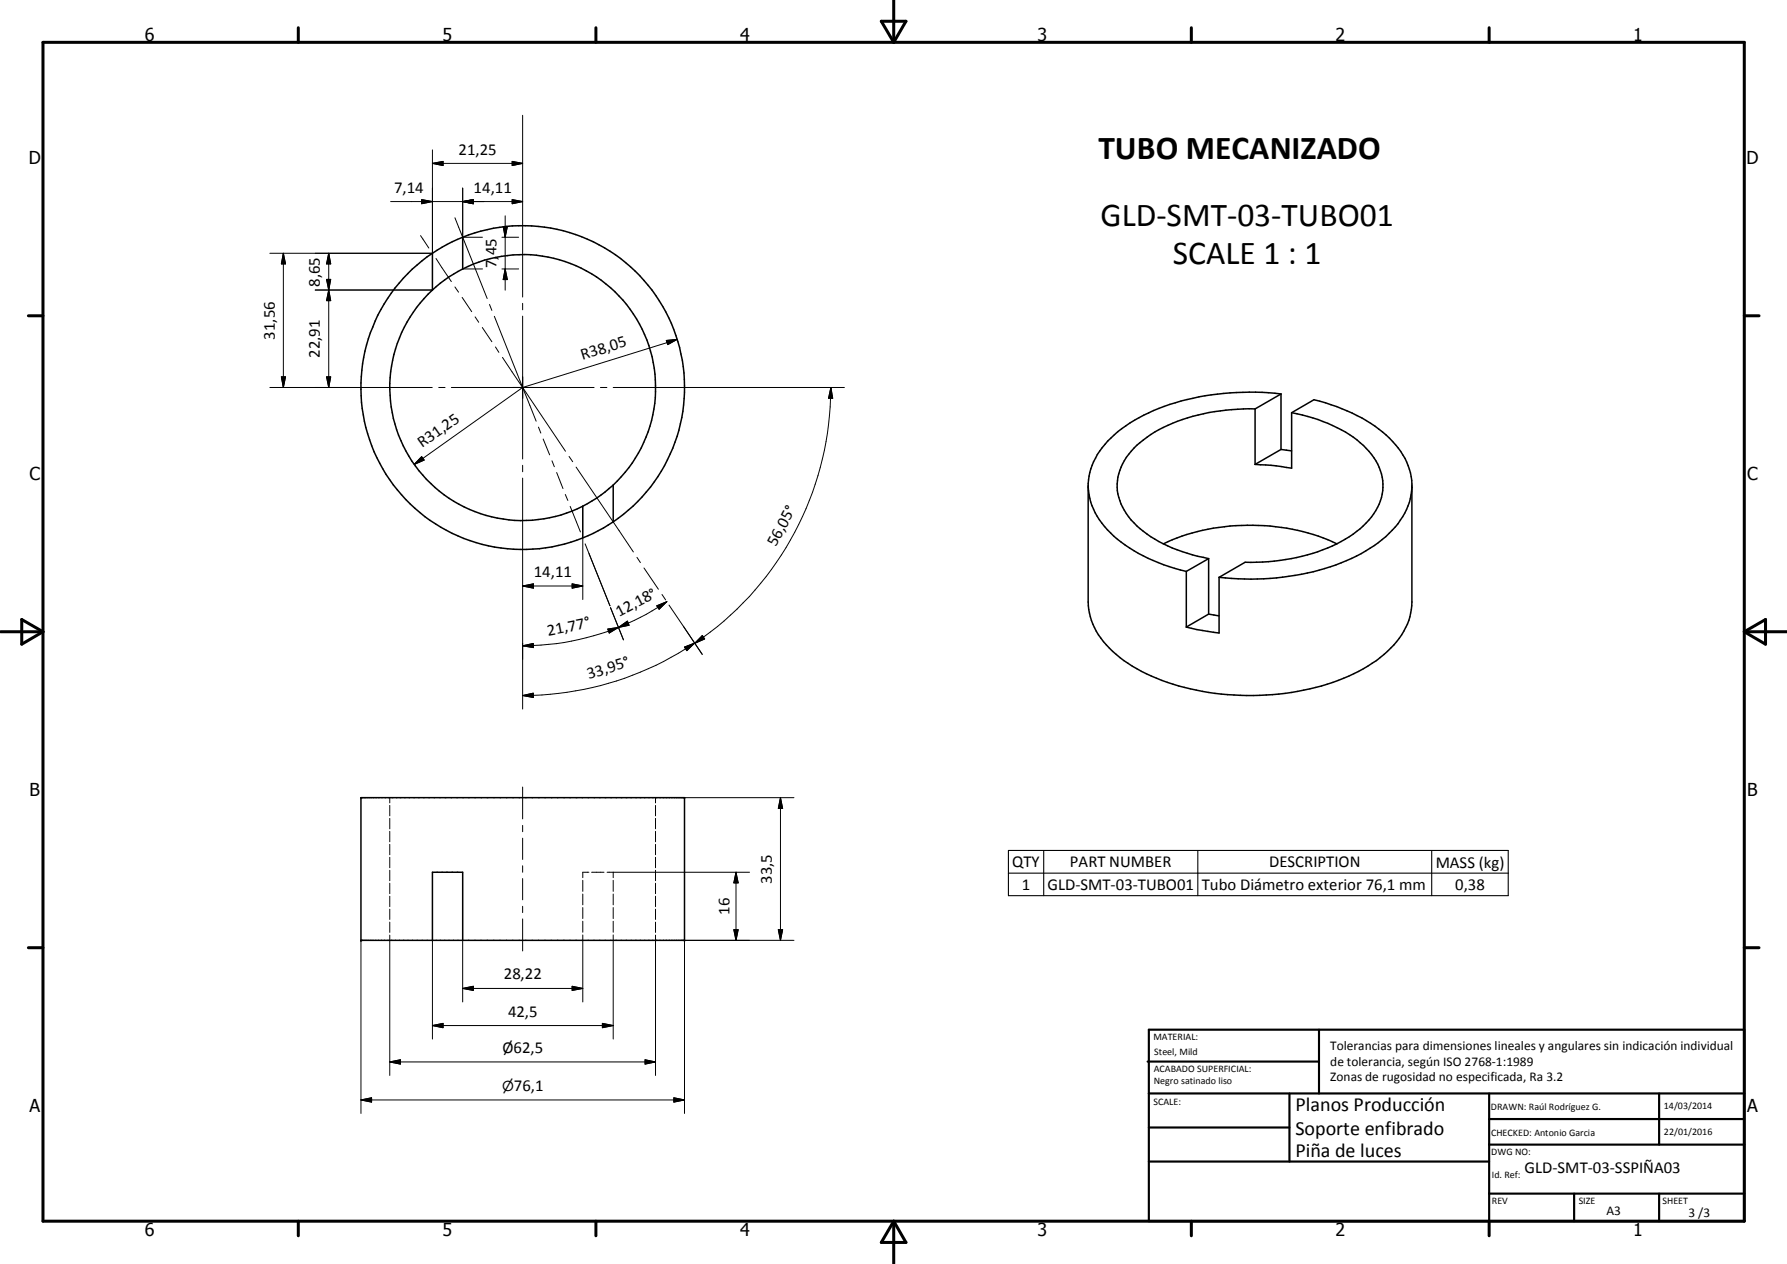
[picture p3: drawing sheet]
<svg xmlns="http://www.w3.org/2000/svg" width="420mm" height="297mm" viewBox="0 0 420 297" stroke-linecap="round" stroke-linejoin="round" font-family="sans-serif">
<g fill="none" stroke="#000" stroke-width=".35">
<path d="M101.7 59.5v8.7M101.7 59.5a38 38 0 0 0-12.4 49.4 38 38 0 0 0 47.7 17.5M108.8 55.8v7.4M108.8 55.8l-3.7 1.6-3.4 2.1M108.8 55.8a38.1 38.1 0 0 1 47.7 17.5 38.1 38.1 0 0 1-12.3 49.3M101.7 68.2a31.2 31.2 0 0 0-4.4 40.7 31.2 31.2 0 0 0 39.7 10.1M108.8 63.2l-3.2 1.9-3.9 3.1M108.8 63.2a31.3 31.3 0 0 1 39.7 10 31.3 31.3 0 0 1-4.3 40.8M295.1 96.1v13M295.1 96.1a45 45 0 0 0-24.5 6 16.3 16.3 0 0 0-7.8 10 12.5 12.5 0 0 0 4.5 11.5 34.3 34.3 0 0 0 16.9 7.7M301.2 92.6l-6.1 3.5M301.2 92.6v13"/>
<path d="M301.2 92.6a57.3 57.3 0 0 0-33.4 5.6 22.4 22.4 0 0 0-11 11.1l-.6 1.7-.3 2.7v27.8a15.8 15.8 0 0 0 5.7 11.6 42.3 42.3 0 0 0 21.1 9.4 61.1 61.1 0 0 0 34.4-3.6 27.1 27.1 0 0 0 13-10.6 13.4 13.4 0 0 0 1.9-6.8v-27.8a16 16 0 0 0-6.1-11.5 40.5 40.5 0 0 0-17-8.3l-5.2 3.1M303.7 97v13l-4.9-.7-3.7-.2M303.7 97a34.8 34.8 0 0 1 16.9 7.7 12.4 12.4 0 0 1 4.2 12.2 17.4 17.4 0 0 1-8.5 9.8l-2 1.1M137 119v7.4M144.2 114v8.6M144.2 114l-4 3.1-3.2 1.9M255.9 114.5a17.4 17.4 0 0 0 7.7 12.9 39.9 39.9 0 0 0 15.3 6.9M301.2 105.6l-6.1 3.5M301.2 105.6l2.5 .4M332 114.6a16.7 16.7 0 0 1-7 12.2 45.9 45.9 0 0 1-23.4 8.8l-4.5 .4a69.8 69.8 0 0 1-10.5-.3M144.2 122.6l-2.3 1.5-4.9 2.3M273.5 127.8a50.1 50.1 0 0 1 34.1-2.5l3.5 1.1 3.2 1.4"/>
<path d="M278.9 134.3v13.1M284.2 131.3l-5.3 3M284.2 131.3v13M286.6 135.7v13.1l-5.2-.8-2.5-.6M314.3 127.8a46.6 46.6 0 0 1-21.5 4.3l-6.2 3.6M284.2 144.3l-5.3 3.1M284.2 144.3l2.4 .4M84.9 187.5h76v33.5h-76zM101.7 221v-16h7.1v16"/>
</g>
<g fill="none" stroke="#000" stroke-width=".24">
<path d="M101.7 38.4l2.5-.5v1zM101.7 35.2v24.2M101.7 38.4h21.2M120.4 37.9l2.5 .5-2.5 .5zM122.9 27.1v42.7M63.4 59.5h38.1M66.6 59.5l.5 2.5h-.9zM66.6 59.5v31.6M77.3 59.5l.5 2.5h-1zM77.3 59.5v31.6M91.9 47.4h31M98.9 55.4l1.9 2.9"/>
<path d="M99.1 46.9l2.6 .5-2.6 .5zM107 51.2l7.5 18.9M108.8 47.4l2.5-.5v1zM108.8 44.2v11.3M108.9 55.8h4.5M118 55.8h4M118.3 53.3h1l-.5 2.5zM118.8 50.7v17.5M120.4 46.9l2.5 .5-2.5 .5zM74.1 68.2h27.6M76.8 65.7h1l-.5 2.5zM77.3 68.2l.5 2.5h-1z"/>
<path d="M102.5 60.7l3.6 5.5M107 67.4l.8 1.3M108.7 69.9l2.2 3.3M108.8 63.2h2.9M111.7 74.5l.9 1.2M111.9 63.2h1.5M113.4 77l2.2 3.3M115.1 71.5l.5 1.4M116.2 74.3l6.7 16.8M118 63.2h4M118.8 63.2l.5 2.5h-1zM122.9 71.3v1.5"/>
<path d="M122.9 74.3v33.6M159.2 79.8l-36.3 11.3M63.4 91.1h38.2M66.2 88.6h.9l-.5 2.5zM76.8 88.6h1l-.5 2.5zM103.2 91.1h1.4M106.1 91.1h33.6M116.5 81.5l.8 1.3M118.1 84l4.8 7.1M122.9 91.1h.1M122.9 91.1l10.1 14.9M122.9 91.1l3.2 7.9"/>
<path d="M122.9 91.1l-25.5 18M141.2 91.1h1.5M144.2 91.1h54.3M156.7 80l2.5-.2-2.2 1.2zM195.4 91.1l.4 2.5h-1zM195.4 91.1a72.6 72.6 0 0 1-32 60.1M99.1 107.3l.6 .8-2.3 1zM122.9 109.3v1.6M122.9 112.4v54.2M126.6 100.4l.6 1.4M127.7 103.2l1.5 3.7M129.8 108.3l.5 1.4"/>
<path d="M130.9 111l1.5 3.8M132.9 116.2l.6 1.4M133.8 107.3l.9 1.2M134.1 119l2.4 6M135.5 109.8l13.4 19.9M122.9 137.7l2.5-.5v1zM122.9 137.7h14.1M134.5 137.2l2.5 .5-2.5 .5zM137 126.7v14.2M137.6 127.8l5.8 14.6M149.8 131l.8 1.2M151.4 133.5l3.4 5"/>
<path d="M155.6 139.7l.9 1.3M122.9 151.8l2.5-.6v1zM142.9 147.8l2.5-.4-2.2 1.4zM143.5 142.8l3.1 7.6M145.4 147.4l2.1-1.4 .4 .9zM145.4 147.4a62.2 62.2 0 0 1-22.5 4.4M154.4 142.4l2.4-1-1.8 1.8zM156.8 141.4a62.1 62.1 0 0 1-11.4 6M157.3 142.2l7.8 11.6M160.9 152.1l2.4-1-1.8 1.8zM163.3 151.1a72.1 72.1 0 0 1-40.4 12.3M165.1 149.4l.6 .8-2.3 1z"/>
<path d="M122.9 163.4l2.5-.5v1zM91.6 187.5v1.2M91.6 189.3v2.4M91.6 192.3v2.5M91.6 195.4v2.4M91.6 198.4v2.5M122.9 185v7.4M122.9 194v1.5M122.9 197v5M154.1 187.5v1.2M154.1 189.3v2.4M154.1 192.3v2.5"/>
<path d="M154.1 195.4v2.4M154.1 198.4v2.5M160.9 187.5h25.8M183.5 187.5l.5 2.5h-1zM183.5 187.5v33.5M91.6 201.5v2.4M91.6 204.5v2.5M91.6 207.6v2.4M91.6 210.6v2.5M91.6 213.7v2.4M91.6 216.7v2.4M91.6 219.8v32.9"/>
<path d="M122.9 203.5v1.5M122.9 206.5v5M122.9 213v1.5M122.9 215.9v7.6M137 206.9v2.6M137 210.1v2.5M137 213.3v2.6M137 216.5v2.6M137 219.7v15.8M138.5 205h-1.5v1.2M139.1 205h2.9M142.7 205h33.5"/>
<path d="M144.2 205v1.2M144.2 206.9v2.6M144.2 210.1v2.5M144.2 213.3v2.6M144.2 216.5v2.6M144.2 219.7v24.5M154.1 201.5v2.4M154.1 204.5v2.5M154.1 207.6v2.4M154.1 210.6v2.5M154.1 213.7v2.4M154.1 216.7v2.4"/>
<path d="M154.1 219.8v32.9M172.5 218.5h1.1l-.6 2.5zM173 205l.6 2.5h-1.1zM173 205v16M183 218.5h1l-.5 2.5zM84.9 221v40.7M101.7 221v23.2M108.8 232.3l2.5-.5v.9zM108.8 221v14.5M108.8 232.3h28.2M134.5 231.8l2.5 .5-2.5 .4zM186.7 221h-25.8v40.7"/>
<path d="M84.9 258.5l2.5-.5v1zM84.9 258.5h76M91.6 249.6l2.5-.6v1.1zM91.6 249.6h62.5M101.7 241l2.5-.5v1zM101.7 241h42.5M141.6 240.5l2.6 .5-2.6 .5zM151.7 249l2.4 .6-2.4 .5zM158.4 258l2.5 .5-2.5 .5z"/>
</g>
<g fill="#000">
<circle cx="84.9" cy="187.5" r=".18"/>
<circle cx="160.9" cy="187.5" r=".18"/>
<circle cx="84.9" cy="221" r=".18"/>
<circle cx="160.9" cy="221" r=".18"/>
</g>
<g fill="none" stroke="#000" stroke-width=".71">
<path d="M10.1 9.9h400v277.1h-400zM70.1 6.5v3.4M140.1 6.5v3.4M207.2 5h5.8l-2.9 4.9zM210.1 0v9.9M280.1 6.5v3.4M350.1 6.5v3.4M6.7 74.2h3.4M410.1 74.2h3.5M.1 148.5h10M5.1 145.6l5 2.9-5 2.9zM410.1 148.5h10"/>
<path d="M410.1 148.5l5-2.9v5.8zM6.7 222.7h3.4M410.1 222.7h3.5M70.1 287v3.4M140.1 287v3.4M210.1 287v10M210.1 287l2.9 5h-5.8zM280.1 287v3.4M350.1 287v3.4"/>
</g>
<g fill="none" stroke="#000" stroke-width=".51">
<path d="M269.8 249.5h40.3M270.1 242h140v45h-140zM270.1 257h140M303.2 257v16M310.1 242v15M350.1 257v30M390.1 257v12M270.1 265h33.1M270.1 273h80M350.1 269h60M350.1 263h60M350.1 280.5h60"/>
<path d="M370.1 280.5v6.5M390.1 280.5v6.5"/>
</g>
<path d="M237.1 199.9h117.5v10.6h-117.5zM245.4 199.9v10.6M281.6 199.9v10.6M336.6 199.9v10.6M237.1 205.2h117.5" fill="none" stroke="#000" stroke-width=".25"/>
<g fill="#000">
<path d="M101.7 38.4l2.5-.5v1zM120.4 37.9l2.5 .5-2.5 .5zM99.1 46.9l2.6 .5-2.6 .5zM108.8 47.4l2.5-.5v1zM118.3 53.3h1l-.5 2.5zM120.4 46.9l2.5 .5-2.5 .5zM66.6 59.5l.5 2.5h-.9zM76.8 65.7h1l-.5 2.5zM77.3 59.5l.5 2.5h-1zM77.3 68.2l.5 2.5h-1zM118.8 63.2l.5 2.5h-1zM66.2 88.6h.9l-.5 2.5z"/>
<path d="M76.8 88.6h1l-.5 2.5zM156.7 80l2.5-.2-2.2 1.2zM195.4 91.1l.4 2.5h-1zM99.1 107.3l.6 .8-2.3 1zM122.9 137.7l2.5-.5v1zM134.5 137.2l2.5 .5-2.5 .5zM122.9 151.8l2.5-.6v1zM142.9 147.8l2.5-.4-2.2 1.4zM145.4 147.4l2.1-1.4 .4 .9zM154.4 142.4l2.4-1-1.8 1.8zM160.9 152.1l2.4-1-1.8 1.8zM165.1 149.4l.6 .8-2.3 1z"/>
<path d="M122.9 163.4l2.5-.5v1zM183.5 187.5l.5 2.5h-1zM172.5 218.5h1.1l-.6 2.5zM173 205l.6 2.5h-1.1zM183 218.5h1l-.5 2.5zM108.8 232.3l2.5-.5v.9zM134.5 231.8l2.5 .5-2.5 .4zM84.9 258.5l2.5-.5v1zM91.6 249.6l2.5-.6v1.1zM101.7 241l2.5-.5v1zM141.6 240.5l2.6 .5-2.6 .5zM151.7 249l2.4 .6-2.4 .5z"/>
<path d="M158.4 258l2.5 .5-2.5 .5z"/>
</g>
<g font-size="7.9">
<text x="258.3" y="37.3">TUBO MECANIZADO</text>
<text x="258.8" y="53">GLD-SMT-03-TUBO01</text>
<text x="275.8" y="62">SCALE 1 : 1</text>
</g>
<g font-size="4.7">
<text x="304.6" y="261.2">Planos Producción</text>
<text x="304.6" y="266.6">Soporte enfibrado</text>
<text x="304.6" y="272">Piña de luces</text>
</g>
<g font-size="4.2">
<text x="34" y="9.6">6</text>
<text x="104" y="9.6">5</text>
<text x="174" y="9.6">4</text>
<text x="244" y="9.6">3</text>
<text x="314" y="9.6">2</text>
<text x="384" y="9.6">1</text>
<text x="6.8" y="38.7">D</text>
<text x="410.6" y="38.7">D</text>
<text x="7" y="112.9">C</text>
<text x="410.8" y="112.9">C</text>
<text x="7" y="187.1">B</text>
<text x="410.8" y="187.1">B</text>
<text x="7" y="261.4">A</text>
<text x="410.8" y="261.4">A</text>
<text x="34" y="290.4">6</text>
<text x="104" y="290.4">5</text>
<text x="174" y="290.4">4</text>
<text x="244" y="290.4">3</text>
<text x="314" y="290.4">2</text>
<text x="384" y="290.4">1</text>
</g>
<g font-size="3.9">
<text x="107.8" y="36.4">21,25</text>
<text x="92.7" y="45.3">7,14</text>
<text x="111.4" y="45.3">14,11</text>
<text x="116.7" y="63" transform="rotate(-90 116.7 63)">7,45</text>
<text x="75.2" y="67.4" transform="rotate(-90 75.2 67.4)">8,65</text>
<text x="64.6" y="79.8" transform="rotate(-90 64.6 79.8)">31,56</text>
<text x="75.2" y="84.1" transform="rotate(-90 75.2 84.1)">22,91</text>
<text x="137" y="84.5" transform="rotate(-17 137 84.5)">R38,05</text>
<text x="99.3" y="105.4" transform="rotate(-35 99.3 105.4)">R31,25</text>
<text x="182.4" y="128.6" transform="rotate(-62 182.4 128.6)">56,05°</text>
<text x="125.5" y="135.7">14,11</text>
<text x="128.9" y="149.4" transform="rotate(-11 128.9 149.4)">21,77°</text>
<text x="145.6" y="145.1" transform="rotate(-28 145.6 145.1)">12,18°</text>
<text x="138.5" y="159.6" transform="rotate(-17 138.5 159.6)">33,95°</text>
<text x="238" y="203.8">QTY</text>
<text x="251.6" y="203.8">PART NUMBER</text>
<text x="298.4" y="203.8">DESCRIPTION</text>
<text x="337.6" y="203.9">MASS (kg)</text>
<text x="181.5" y="207.7" transform="rotate(-90 181.5 207.7)">33,5</text>
<text x="240.2" y="209.1">1</text>
<text x="246.3" y="209.1">GLD-SMT-03-TUBO01</text>
<text x="282.6" y="209.2">Tubo Diámetro exterior 76,1 mm</text>
<text x="342.1" y="209.1">0,38</text>
<text x="171.5" y="215" transform="rotate(-90 171.5 215)">16</text>
<text x="118.4" y="230.2">28,22</text>
<text x="119.5" y="238.9">42,5</text>
<text x="118.1" y="247.5">Ø62,5</text>
<text x="120.9" y="256.4">76,1</text>
<text x="358.5" y="275.6">GLD-SMT-03-SSPIÑA03</text>
</g>
<text font-size="3.2" x="118.1" y="256.4">⌀</text>
<g font-size="3.1">
<text x="312.7" y="246.8">Tolerancias para dimensiones lineales y angulares sin indicación individual</text>
<text x="312.7" y="250.4">de tolerancia, según ISO 2768-1:1989</text>
<text x="312.7" y="254">Zonas de rugosidad no especificada, Ra 3.2</text>
<text x="377.7" y="285.6">A3</text>
<text x="397" y="285.9">3 /3</text>
</g>
<g font-size="2.4">
<text x="271.2" y="244.4">MATERIAL:</text>
<text x="271.3" y="252">ACABADO SUPERFICIAL:</text>
<text x="271.4" y="247.9">Steel, Mild</text>
<text x="271.3" y="254.6">Negro satinado liso</text>
<text x="271.2" y="259.7">SCALE:</text>
<text x="350.6" y="260.8">DRAWN: Raúl Rodríguez G.</text>
<text x="391.2" y="260.6">14/03/2014</text>
<text x="350.6" y="267">CHECKED: Antonio Garcia</text>
<text x="391.2" y="266.7">22/01/2016</text>
<text x="350.6" y="271.4">DWG NO:</text>
<text x="350.8" y="276.9">Id. Ref:</text>
<text x="350.8" y="282.8">REV</text>
<text x="371.2" y="282.9">SIZE</text>
<text x="390.9" y="282.9">SHEET</text>
</g>
</svg>
